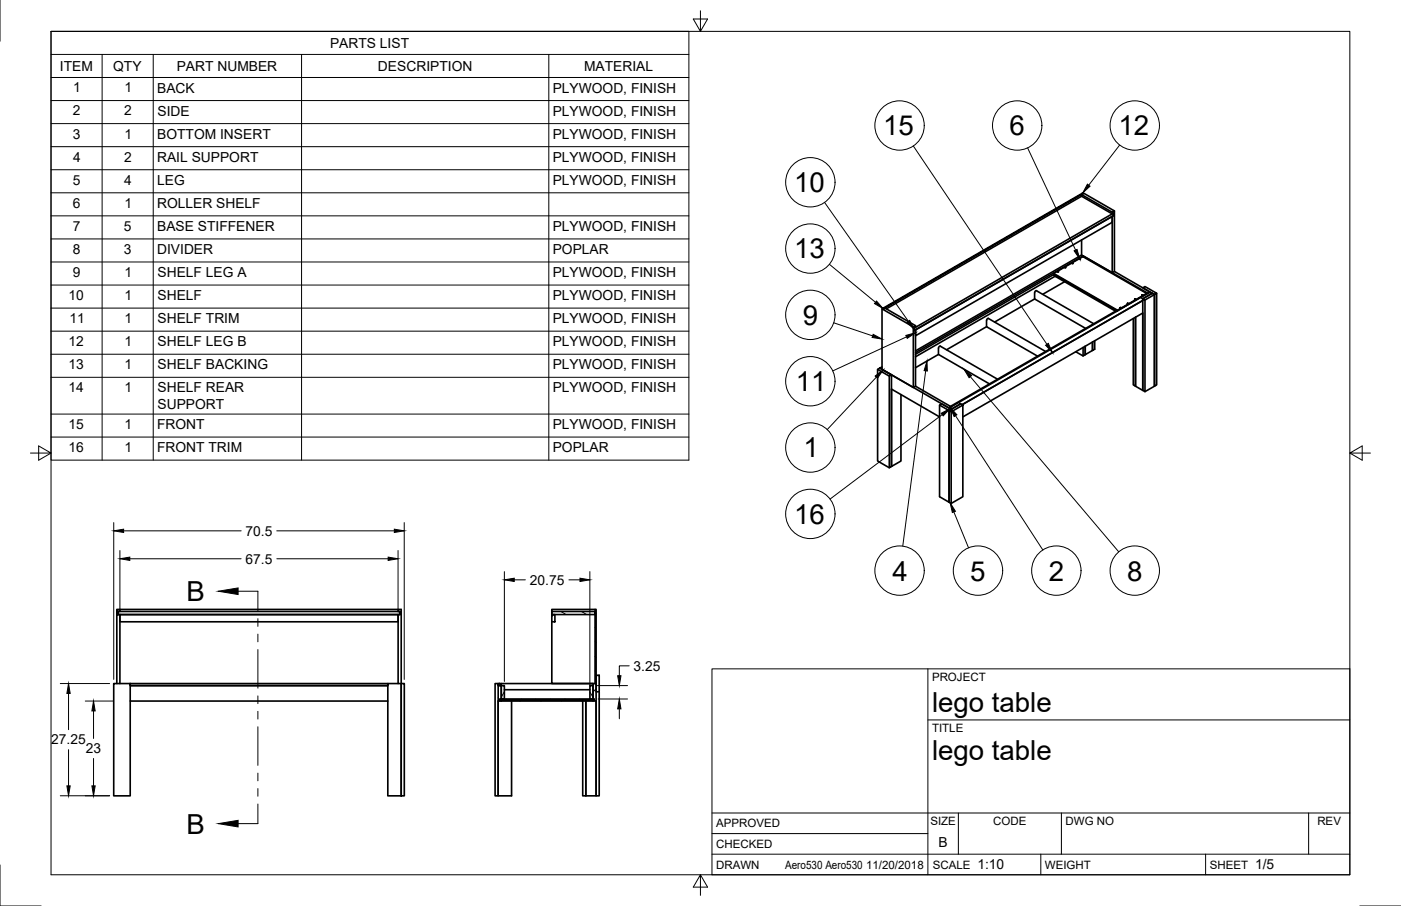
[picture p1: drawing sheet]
<svg xmlns="http://www.w3.org/2000/svg" width="432mm" height="279mm" viewBox="0 0 432 279" stroke-linecap="round" stroke-linejoin="round" font-family="sans-serif">
<!-- layer: Visible -->
<g fill="none" stroke="#000" stroke-width=".51">
<path d="M332.7 79.8l.3 .1zM332.7 80h.2M333.4 60l9.4 5.4 .7-.4-9.7-5.5-.2 .1 .2 .1-.4 .3v.5M333.4 78.7l9.4 5.4 .7-.4M333.4 78.7l-51.2 29.5M333.4 60.5l9.4 5.5M333.4 74v4.7M333.4 60.5l-60.2 34.8M333.8 79.2v-.3l20 11.5 .7-.3-11-6.4M333.8 78.9l-51.6 29.8M342.8 65.4v.6l.4-.3v.8l-.4 .2v17.4M343.5 65v18.7"/>
<path d="M271.8 95.3l9.7 5.5M272.1 95.1l61.5-35.5 .2 .1-61.5 35.6zM304.6 98.2l17.7 10.2M304.6 98.2l-.3 .1-.2 .5v2l15.7 9M318.9 90.3v1.9l15.7 9.1M318.9 92.2l-12.3 7.1M319.4 89.7l17.7 10.1M319.5 89.6l-.4 .2-.2 .5M324.7 84.7l-42.5 24.5M324.8 84.3l19.6 11.4M325.2 84.8l18.8 10.9v.2l-18.5-10.6zM325.2 85l-.5-.4v.2l.5 .3"/>
<path d="M325.3 85.1l-43.1 24.9M326 83.7l.3 .1zM326 83.9h.2M328.1 86.9l-6.7 3.9M328.2 82.4l.3 .1zM328.2 82.6h.2M330.4 81.1l.4 .1zM330.5 81.3h.2M344 95.9l-51.1 29.4M345.3 94.9h.3zM345.3 95h.2M347.5 93.5l.3 .1z"/>
<path d="M347.5 93.7h.2M349.3 98.2v20.5l.7 .4v-21.3v21.3l2.2 1.3v-23.9l-55.4 32.1M349.7 92.3h.4zM349.8 92.4h.2M351.9 91.9l.3 .2v.4M352 91h.3zM352 91.1h.2M352.2 88.8l.7-.4 3.6 2-.7 .4zM352.2 92.7l-55.7 32.1M353.4 90.5l-8.9 5.3M353.5 90.7l-19.7-11.6-9.1 5.3v.2l19.7 11.3-.4-.2 .1 .3M353.5 90.6l-9 5.2"/>
<path d="M355.8 90.8l-2.9 1.7M356.5 90.4v28.3l-.7 .4v-28.3M270.5 113.9v28.3l3.6 2.1M270.5 113.9l.7-.4 3.6 2.1-.7 .4zM271.8 113.1l-.6 .4 .6 .4M271.8 113.9l20.7 11.9 .7-.3-11-6.4M271.8 113.9l9.7 5.6M274.8 115.6v28.2l-.7 .5v-28.3M281.7 101.2l61.5-35.5v.8l-61.5 35.5zM281.7 101.2l.5-.3v-.5l-.7 .4v18.7l.7-.4M281.7 101.2v.8l.5-.3v17.4M282.2 101.7l60.6-35v1.9l-60.6 34.9z"/>
<path d="M282.2 100.4l-9.5-5.4-.9 .3v18.6M289.2 109.3l-7 4.1M289.8 106.8l17.6 10.1M289.8 106.7l-.3 .2-.3 .5v1.9l15.7 9.1M304.1 100.8l-12.4 7.1M333.8 107.2v2.6M337.4 105.1v2.6l-.7 .4v-2.6v2.6l-2.2 1.3v-2.6v2.6l-.7 .4-2.2-1.3M277.7 121.7v20.5l-2.9 1.6v-23.8l14.8 8.6M289.6 124.9l.7-.4 2.9 1.7-.7 .4v28.3l-2.9-1.7zM289.6 124.9l2.9 1.7v28.3l.7 .4M295.7 124.4l.4 .1M296.1 124.5l.7 .4v28.3l-3.6 2.1v-28.3l3.6-2.1"/>
<path d="M296.1 124.5l-3.6 2.1 .7 .4M296.1 124.5l-2.9 1.7M352.9 120.8l2.9-1.7v-28.3l-.7-.4-2.9 1.7 .7 .4v28.3l-.7-.4v-28.3l2.9-1.7-.6-.3-62 35.7 .7 .4M37 189.5h85.7v2.2h-85.7zM37 187.9h85.7M170.1 191.7v19.1h12.7h-28.3M170.1 188.6h13.3v.9h-13.3zM170.1 189.5h.9v2.2h-.9zM183.4 187.9h-13.3v.7M183.4 187.9h.3v22.9h-.3zM35.1 210.8h5v34.6h-5zM36 210.8v-22.9h1v.7h-.7v.9v-.9h87v.9h-87h.7v21.3"/>
<path d="M40.1 211.4h79.4M40.1 216.2h79.4M40.1 210.8h79.4M122.7 210.8v-21.3h.6v-.9h-.6v-.7h1v57.5M123.7 210.8h.9v34.6h-.9zM123.7 210.8h-4.2v34.6h4.2M153.5 211.4h1v4.2h-.3l.3 .6h-1zM153.5 210.8h1v.6h-1zM154 210.8l-.5 .5v-.5h-.9v34.6h.9v-29.2v29.2h4.2v-29.2M154.2 215.6h28.9v.3h-28.9zM154.5 211.4h.9v4.2h-.9zM154.5 215.9h28.3v.3h-28.3z"/>
<path d="M155.4 212.7h26.4M181.8 211.4h1v4.2h-1zM182.8 210.8h.9v5.4h-.9v-.3h.3v-.3h-.3zM183.7 208.3h1v5h-1zM184.7 213.3v32.1h-1v-29.2v29.2h-3.1v-29.2v29.2h-1v-29.2"/>
</g>
<!-- layer: Border -->
<path d="M0 0v12.7M15.7 9.7h400.3v260.1h-400.3zM215.9 3.3v6.4l-2.2-3.8h4.4l-2.2 3.8M9.4 139.7h6.3l-3.8-2.2v4.4l3.8-2.2M416 139.7l3.8 2.2v-4.4l-3.8 2.2h6.4M0 266.7v12.7h12.7M215.9 269.8l2.2 3.8h-4.4l2.2-3.8v6.3M419.1 279.4h12.7" fill="none" stroke="#000" stroke-width=".31"/>
<!-- layer: Titleblock -->
<path d="M219.4 206.3h196.6v63.5h-196.6zM286 206.3v63.5M286 222h130M219.4 257.1h66.6M219.4 250.7h196.6M295.4 250.7v12.7M327.1 250.7v12.7M403.3 250.7v12.7M219.4 263.4h196.6M320.8 263.4v6.4M371.6 263.4v6.4" fill="none" stroke="#000" stroke-width=".31"/>
<!-- layer: BOM -->
<g fill="none" stroke="#000" stroke-width=".31">
<path d="M15.7 9.7h196.6v132.2h-196.6zM15.7 16.8h196.6M31.5 16.8v125.1M47.2 16.8v125.1M92.9 16.8v125.1M169.1 16.8v125.1M15.7 23.9h196.6M15.7 31h196.6M15.7 38.1h196.6M15.7 45.2h196.6M15.7 52.3h196.6M15.7 59.5h196.6"/>
<path d="M281.5 45l41.2 61.2M316.7 45.6l14.8 31.5M345.1 44.7l-9.5 12.4M15.7 66.6h196.6M15.7 73.7h196.6M254.1 62.4l25.9 36.7M15.7 80.8h196.6M15.7 87.9h196.6M15.7 95h196.6M255.6 81.5l14.2 11.7M257 99.5l12 4.1M15.7 102.1h196.6"/>
<path d="M15.7 109.2h196.6M15.7 116.4h196.6M270.1 116.3l-15.1 16.2M279.4 103.9l-22.7 10.5M285.3 114.4l-7.1 54M299.1 116.2l45.7 54M15.7 127.7h196.6M15.7 134.8h196.6M290.4 127.8l-34.6 26.1M294.5 128.2l26.9 41.4M294 157.9l4.5 11"/>
<circle cx="277.3" cy="38.7" r="7.6"/>
<circle cx="313.5" cy="38.7" r="7.6"/>
<circle cx="349.7" cy="38.7" r="7.6"/>
<circle cx="249.8" cy="56.2" r="7.6"/>
<circle cx="249.8" cy="76.7" r="7.6"/>
<circle cx="249.8" cy="97.1" r="7.6"/>
<circle cx="249.8" cy="117.6" r="7.6"/>
<circle cx="249.8" cy="138" r="7.6"/>
<circle cx="249.8" cy="158.5" r="7.6"/>
<circle cx="277.3" cy="176" r="7.6"/>
<circle cx="301.4" cy="176" r="7.6"/>
<circle cx="325.6" cy="176" r="7.6"/>
<circle cx="349.7" cy="176" r="7.6"/>
</g>
<g fill="#000" stroke="#000" stroke-width=".31">
<path d="M335.2 56.8l.8 .6-2.3 2.1zM331 77.3l1-.4 .8 3zM270.2 92.8l2 2.4-2.7-1.6zM279.5 99.4l.9-.6 1.3 2.8zM269.1 103.1l2.7 1.5-3-.5zM269.7 116l2.5-1.9-1.7 2.5zM279.2 103.4l3-.8-2.6 1.8zM285.7 111.3l.1 3.1-1-.1zM297.1 113.8l2.4 2-.8 .7zM322.3 106.5l.8-.6 1.3 2.8zM290.1 127.4l2.7-1.4-2.1 2.2zM292.8 125.6l2.1 2.3-.8 .6z"/>
<path d="M292.8 155l1.7 2.7-1 .4z"/>
</g>
<!-- layer: Dimensions -->
<g fill="none" stroke="#000" stroke-width=".31">
<path d="M35.1 161.2v48.3M37 169.8v18.5M38.1 163.7h36.2M40 172.3h34.3M85.3 163.7h36.2M85.3 172.3h34.3M122.7 169.8v18.5M124.6 161.2v48.3M155.4 176.3v33.9M158.5 178.8h3.4M175.3 178.8h3.5M181.8 176.3v35.1"/>
<path d="M18.6 210.8h15.2M21.1 213.8v11.2M26.3 216.2h8.4M28.8 219.2v8.5M184 211.4h9.4M184.3 215.6h9.1M190.9 218.6v3.1M193.9 205.3h-3v3.1M21.1 231.2v11.2M28.8 233.9v8.5M18.6 245.4h15.2"/>
</g>
<path d="M35.1 163.7l3-.5v1zM37 172.3l3-.5v1zM119.6 171.8l3.1 .5-3.1 .5zM121.5 163.2l3.1 .5-3.1 .5zM155.4 178.8l3.1-.5v1zM178.8 178.3l3 .5-3 .5zM21.1 210.8l.5 3h-1zM28.8 216.2l.5 3h-1zM190.9 215.6l.5 3h-1zM190.4 208.4h1l-.5 3zM20.6 242.4h1l-.5 3zM28.3 242.4h1l-.5 3z" fill="#000" stroke="#000" stroke-width=".31"/>
<!-- layer: Hatching -->
<g fill="none" stroke="#000" stroke-width=".31">
<path d="M170.7 189.5l-.6 .7M172.8 188.6l1.7 .9M179.2 188.6l1.6 .9M183.4 197.9l.3 .3M183.4 193.4l.3 .3M183.4 188.9l.3 .4M153.6 215.2l.5 1M155.4 213.3l-.9 1.7M156.1 215.6l.4 .3M160.6 215.6l.4 .3M160.8 215.9l-.5 .3M165.1 215.6l.3 .3"/>
<path d="M167.2 215.9l-.6 .3M169.6 215.6l.3 .3M173.5 215.9l-.5 .3M174.1 215.6l.3 .3M178.6 215.6l.3 .3M179.9 215.9l-.6 .3M181.8 213.4l1 1.6M183.4 206.9l.3 .3M183.4 202.4l.3 .3M183.7 212.4l-.9 1M184 208.3l-.3 .5"/>
</g>
<!-- layer: Annotations -->
<path d="M73.4 182.3h6.1v6.1M79.5 190.8v2.4M79.5 195.6v2.3M79.5 200.3v11.9M79.5 214.6v2.4M79.5 219.4v2.3M79.5 224.1v11.9M79.5 238.4v2.4M79.5 243.2v2.4M79.5 247.9v6.1h-6.1" fill="none" stroke="#000" stroke-width=".31"/>
<path d="M67.3 182.3l6.1-1v2zM67.3 254l6.1-1v2z" fill="#000" stroke="#000" stroke-width=".31"/>
<g font-size="8.5">
<text x="272.2" y="41.8">15</text>
<text x="311.1" y="41.8">6</text>
<text x="344.8" y="41.8">12</text>
<text x="244.8" y="59.3">10</text>
<text x="244.8" y="79.7">13</text>
<text x="247.4" y="100.2">9</text>
<text x="245.3" y="120.6">11</text>
<text x="247.7" y="141.1">1</text>
<text x="244.8" y="161.5">16</text>
<text x="275" y="179">4</text>
<text x="299" y="179">5</text>
<text x="323.3" y="179">2</text>
<text x="347.4" y="179">8</text>
<text x="57.5" y="185.4">B</text>
<text x="287.3" y="219.5">lego table</text>
<text x="287.3" y="234.5">lego table</text>
<text x="57.5" y="257">B</text>
</g>
<g font-size="4.3">
<text x="101.7" y="14.8">PARTS LIST</text>
<text x="18.5" y="21.9">ITEM</text>
<text x="34.9" y="21.8">QTY</text>
<text x="54.5" y="21.8">PART NUMBER</text>
<text x="116.5" y="21.9">DESCRIPTION</text>
<text x="180" y="21.9">MATERIAL</text>
<text x="22.6" y="28.5">1</text>
<text x="38.3" y="28.5">1</text>
<text x="48.5" y="28.5">BACK</text>
<text x="170.3" y="28.5">PLYWOOD, FINISH</text>
<text x="22.5" y="35.6">2</text>
<text x="38.2" y="35.6">2</text>
<text x="48.6" y="35.6">SIDE</text>
<text x="170.3" y="35.6">PLYWOOD, FINISH</text>
<text x="22.4" y="42.7">3</text>
<text x="38.3" y="42.7">1</text>
<text x="48.5" y="42.8">BOTTOM INSERT</text>
<text x="170.3" y="42.8">PLYWOOD, FINISH</text>
<text x="22.5" y="49.8">4</text>
<text x="38.2" y="49.8">2</text>
<text x="48.4" y="49.9">RAIL SUPPORT</text>
<text x="170.3" y="49.9">PLYWOOD, FINISH</text>
<text x="22.4" y="56.9">5</text>
<text x="38.2" y="56.9">4</text>
<text x="48.5" y="57">LEG</text>
<text x="170.3" y="57">PLYWOOD, FINISH</text>
<text x="22.4" y="64.1">6</text>
<text x="38.3" y="64.1">1</text>
<text x="48.4" y="64.1">ROLLER SHELF</text>
<text x="22.4" y="71.1">7</text>
<text x="38.2" y="71.1">5</text>
<text x="48.5" y="71.2">BASE STIFFENER</text>
<text x="170.3" y="71.2">PLYWOOD, FINISH</text>
<text x="22.4" y="78.3">8</text>
<text x="38.2" y="78.3">3</text>
<text x="48.4" y="78.3">DIVIDER</text>
<text x="170.3" y="78.3">POPLAR</text>
<text x="22.4" y="85.4">9</text>
<text x="38.3" y="85.4">1</text>
<text x="48.6" y="85.4">SHELF LEG A</text>
<text x="170.3" y="85.4">PLYWOOD, FINISH</text>
<text x="21.1" y="92.5">10</text>
<text x="38.3" y="92.5">1</text>
<text x="48.6" y="92.5">SHELF</text>
<text x="170.3" y="92.5">PLYWOOD, FINISH</text>
<text x="21.4" y="99.6">11</text>
<text x="38.3" y="99.6">1</text>
<text x="48.6" y="99.7">SHELF TRIM</text>
<text x="170.3" y="99.7">PLYWOOD, FINISH</text>
<text x="21.1" y="106.7">12</text>
<text x="38.3" y="106.7">1</text>
<text x="48.6" y="106.8">SHELF LEG B</text>
<text x="170.3" y="106.8">PLYWOOD, FINISH</text>
<text x="21.1" y="113.8">13</text>
<text x="38.3" y="113.8">1</text>
<text x="48.6" y="113.9">SHELF BACKING</text>
<text x="170.3" y="113.9">PLYWOOD, FINISH</text>
<text x="21.1" y="120.9">14</text>
<text x="38.3" y="120.9">1</text>
<text x="48.6" y="121">SHELF REAR</text>
<text x="170.3" y="121">PLYWOOD, FINISH</text>
<text x="48.6" y="126.1">SUPPORT</text>
<text x="21.1" y="132.3">15</text>
<text x="38.3" y="132.3">1</text>
<text x="48.4" y="132.3">FRONT</text>
<text x="170.3" y="132.3">PLYWOOD, FINISH</text>
<text x="21.1" y="139.4">16</text>
<text x="38.3" y="139.4">1</text>
<text x="48.4" y="139.4">FRONT TRIM</text>
<text x="170.3" y="139.4">POPLAR</text>
<text x="75.7" y="165.2">70.5</text>
<text x="75.7" y="173.8">67.5</text>
<text x="163.3" y="180.3">20.75</text>
<text x="195.3" y="206.8">3.25</text>
<text x="15.8" y="229.6">27.25</text>
<text x="26.5" y="232.3">23</text>
<text x="289.3" y="261.2">B</text>
<text x="301.2" y="268.1">1:10</text>
<text x="386.8" y="268.1">1/5</text>
</g>
<g font-size="3.5">
<text x="287.3" y="210.1">PROJECT</text>
<text x="287.3" y="225.8">TITLE</text>
<text x="220.7" y="255.2">APPROVED</text>
<text x="286.7" y="254.5">SIZE</text>
<text x="306.1" y="254.5">CODE</text>
<text x="328.4" y="254.5">DWG NO</text>
<text x="406" y="254.5">REV</text>
<text x="220.7" y="261.5">CHECKED</text>
<text x="220.7" y="267.9">DRAWN</text>
<text x="242" y="267.9">Aero530 Aero530</text>
<text x="267" y="267.9">11/20/2018</text>
<text x="287.5" y="267.9">SCALE</text>
<text x="322.1" y="267.9">WEIGHT</text>
<text x="372.9" y="267.9">SHEET</text>
</g>
</svg>
